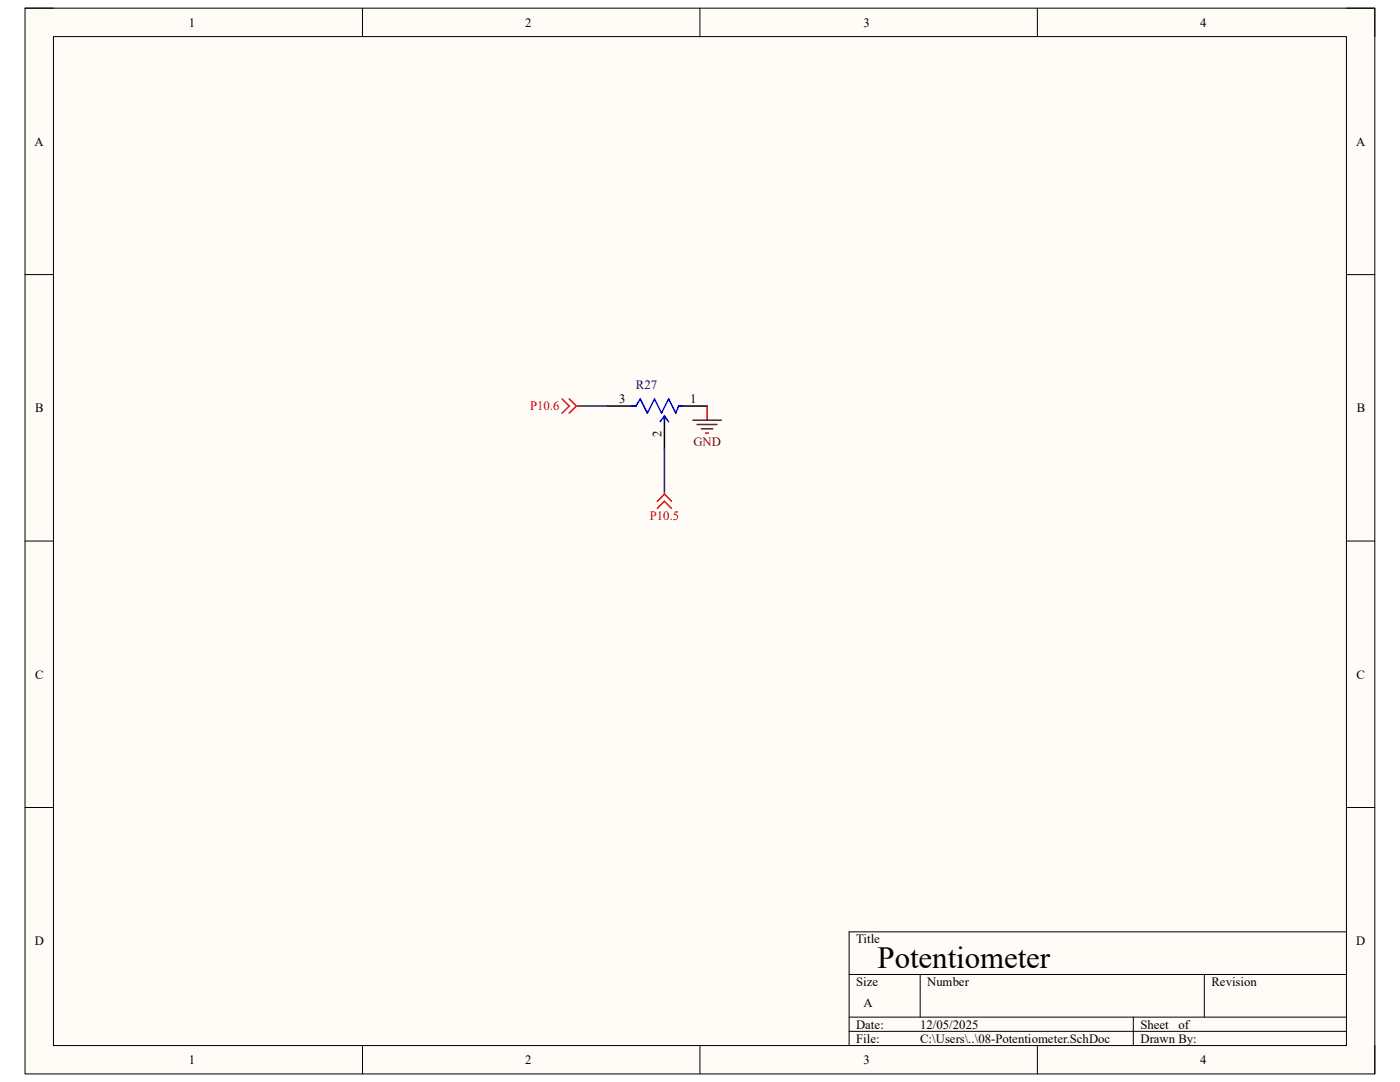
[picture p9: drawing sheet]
<svg xmlns="http://www.w3.org/2000/svg" width="279mm" height="216mm" viewBox="0 0 279 216" stroke-linecap="round" stroke-linejoin="round" font-family="sans-serif">
<path d="M5 1.6h269.4v212.7h-269.4z" fill-rule="evenodd" fill="#fffcf8"/>
<path d="M5 1.6h269.4v212.7h-269.4z" fill="none" stroke="#000" stroke-width=".2"/>
<path d="M10.7 7.3h258v201.3h-258z" fill-rule="evenodd" fill="#fffcf8"/>
<g fill="none" stroke="#000" stroke-width=".2">
<path d="M5 1.6h5.7M10.7 7.3h258v201.3h-258zM72.3 1.6v5.7M139.7 1.6v5.7M207 1.6v5.7M268.7 1.6h5.7v5.7M5 54.8h5.7M268.7 54.8h5.7M5 108h5.7M268.7 108h5.7M5 161.1h5.7M268.7 161.1h5.7"/>
<path d="M169.5 194.4h99.2M183.6 194.4v8.6M240.3 194.4v8.6M268.7 185.9h-99.2v22.7M72.3 208.6v5.7M139.7 208.6v5.7M169.5 203h99.2M169.5 205.8h99.2M207 208.6v5.7M226.2 203v5.6M274.4 208.6v5.7"/>
</g>
<path d="M121.3 81h5.6M132.6 83.9v5.6M135.4 81h5.7" fill="none" stroke="#000" stroke-width=".3"/>
<path d="M126.1 81h.8l.9-1.4 1.4 2.8 1.4-2.8 1.4 2.8 1.4-2.8 1.5 2.8 .5-1.4h.9M132.6 83l-.9 1.1M132.6 83l.8 1.1M132.6 83v.9" fill="none" stroke="#00f" stroke-width=".3"/>
<path d="M138.3 83.9h5.6M139.1 84.7h4M140 85.6h2.2M140.8 86.4h.6M141.1 81v2.9" fill="none" stroke="#800000" stroke-width=".3"/>
<path d="M112.2 79.6l1.4 1.4-1.4 1.4M113.6 79.6l1.4 1.4M115 81l-1.4 1.4M115 81h.6M132.6 98.6l-1.4 1.4M132.6 98.6l1.4 1.4M132.6 98v.6M131.2 101.4l1.4-1.4 1.4 1.4" fill="none" stroke="#f00" stroke-width=".3"/>
<path d="M115.6 81h5.7M132.6 89.5v8.5" fill="none" stroke="#000080" stroke-width=".3"/>
<text font-size="6.1" x="175.1" y="193.1">Potentiometer</text>
<g font-size="2.5">
<text x="37.7" y="5.3">1</text>
<text x="104.8" y="5.3">2</text>
<text x="172.3" y="5.3">3</text>
<text x="239.5" y="5.3">4</text>
<text x="6.9" y="29.1">A</text>
<text x="270.6" y="29.1">A</text>
<text x="7" y="82.3">B</text>
<text x="123.6" y="80.5">3</text>
<text x="137.7" y="80.5">1</text>
<text x="270.8" y="82.3">B</text>
<text x="132" y="87.3" transform="rotate(-90 132 87.3)">2</text>
<text x="7" y="135.4">C</text>
<text x="270.7" y="135.4">C</text>
<text x="6.9" y="188.6">D</text>
<text x="170.9" y="188.2">Title</text>
<text x="270.7" y="188.6">D</text>
<text x="170.9" y="196.7">Size</text>
<text x="185" y="196.7">Number</text>
<text x="241.8" y="196.7">Revision</text>
<text x="172.3" y="201">A</text>
<text x="170.9" y="205.2">Date:</text>
<text x="170.9" y="208.1">File:</text>
<text x="183.6" y="205.2">12/05/2025</text>
<text x="183.7" y="208.1">C:\Users\..\08-Potentiometer.SchDoc</text>
<text x="227.6" y="205.2">Sheet</text>
<text x="227.6" y="208.1">Drawn By:</text>
<text x="235.2" y="205.2">of</text>
<text x="37.7" y="212.3">1</text>
<text x="104.8" y="212.3">2</text>
<text x="172.3" y="212.3">3</text>
<text x="239.5" y="212.3">4</text>
</g>
<text font-size="2.5" fill="#000080" x="126.9" y="77.6">R27</text>
<g font-size="2.5" fill="#f00">
<text x="105.8" y="81.9">P10.6</text>
<text x="129.7" y="103.7">P10.5</text>
</g>
<text font-size="2.5" fill="#800000" x="138.4" y="89">GND</text>
</svg>
